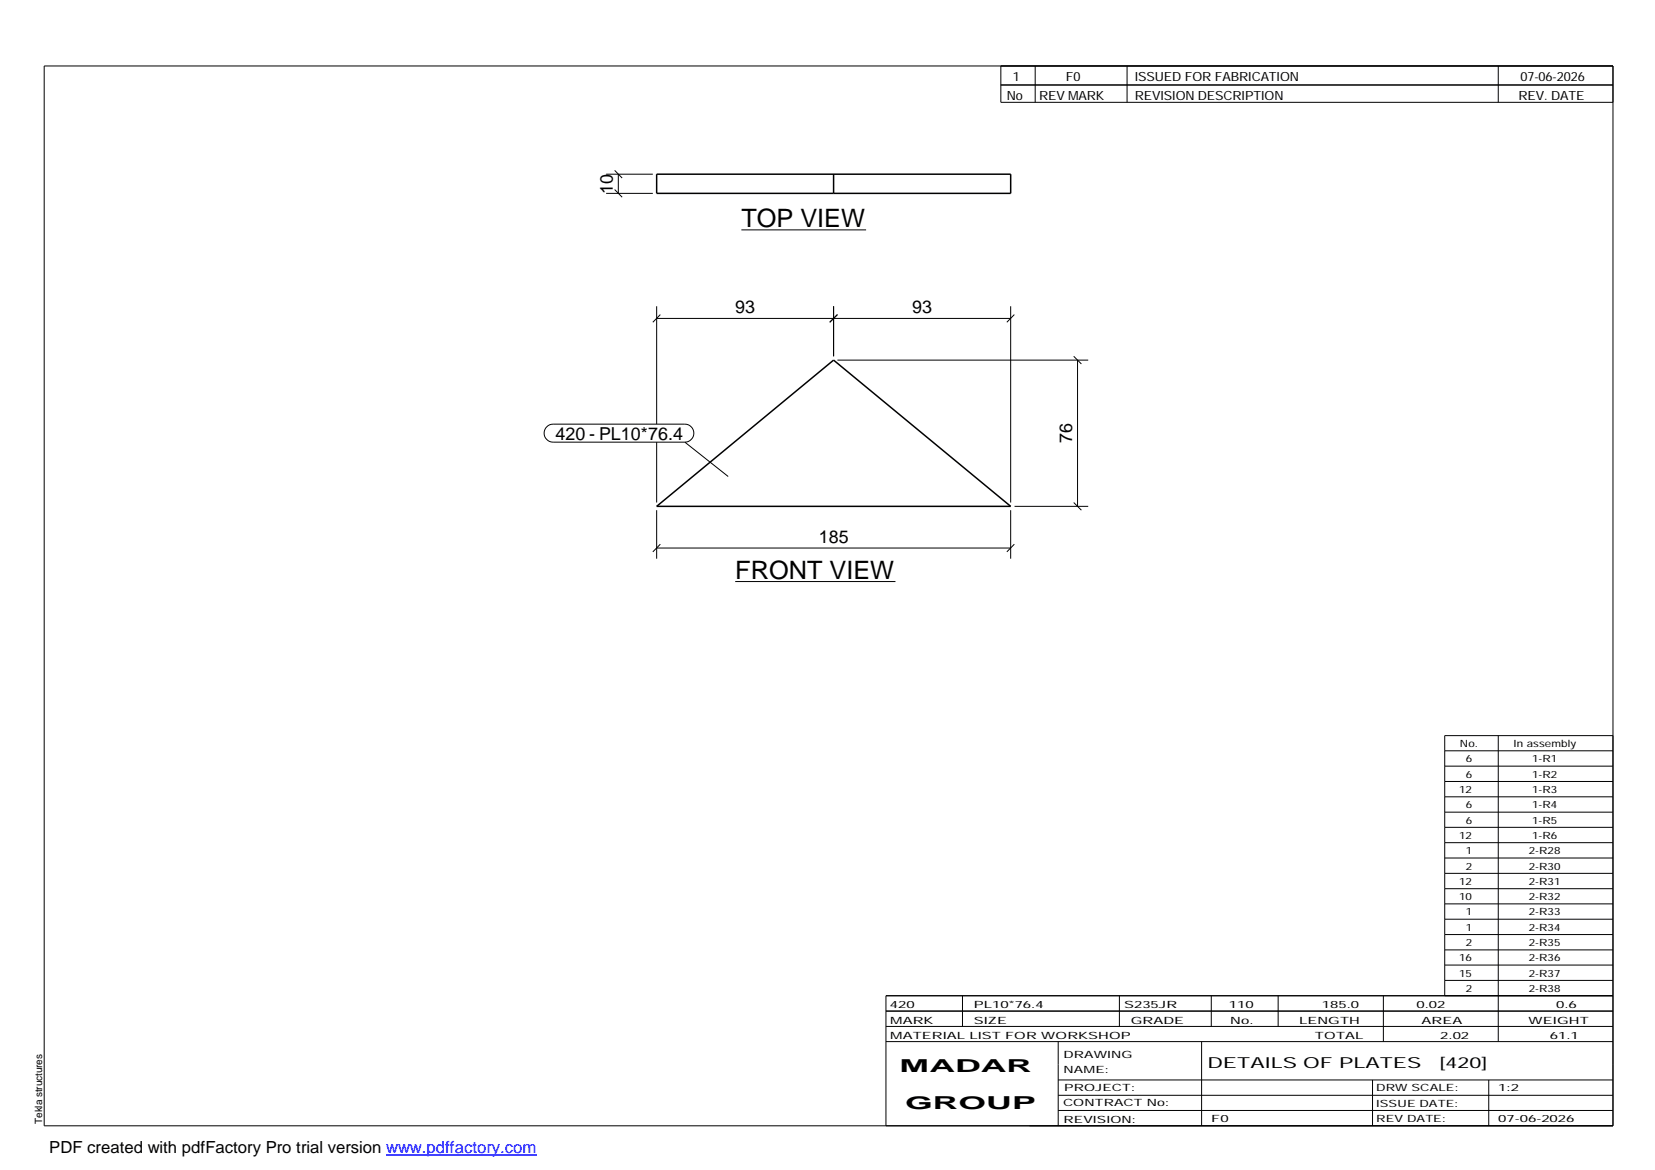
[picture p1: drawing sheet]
<svg xmlns="http://www.w3.org/2000/svg" width="420mm" height="297mm" viewBox="0 0 420 297" stroke-linecap="round" stroke-linejoin="round" font-family="sans-serif">
<path d="M166.7 44.2h89.9v4.9h-89.9zM211.6 44.2v4.9M166.7 128.6l44.9-37.2 45 37.2z" fill="none" stroke="#000" stroke-width=".38"/>
<g fill="none" stroke="#000" stroke-width=".25">
<path d="M11.2 16.7h398.3v269.1h-398.3zM254.1 16.7v9.3h155.4M262.8 16.7v9.3M286.1 16.7v9.3M380.4 16.7v9.3M254.1 21.6h155.4M153.9 49.1h11.8M153.9 44.2h11.8M156 48.1l1.9 2M156 43.3l1.9 1.9M157 44.2v4.9M188.2 58.4h31.7"/>
<path d="M166.7 77.8v29.9M167.6 79.9l-1.9 1.9M211.6 77.8v12.7M212.6 79.9l-1.9 1.9M256.6 77.8v49.8M257.5 79.9l-1.9 1.9M166.7 80.8h89.9M212.6 91.4h63.7M272.6 90.5l1.9 1.9M273.6 91.4v37.2M138.8 108.4l.7-.5 .9-.2h33.5a2.29 2.29 0 0 1 2.2 2.3 2.29 2.29 0 0 1-2.2 2.3h-33.5a2.27 2.27 0 0 1-2.1-1.5 2.27 2.27 0 0 1 .5-2.4zM166.7 112.3v15.3"/>
<path d="M173.9 112.3l11 8.7M166.7 139.1h89.9M166.7 129.5v12.3M167.6 138.2l-1.9 1.9M256.6 129.5v12.3M257.5 138.2l-1.9 1.9M257.6 128.6h18.7M272.6 127.6l1.9 1.9M186.6 147.6h40.7M366.8 190.6h42.7M366.8 194.5h42.7M366.8 198.4h42.7"/>
<path d="M380.4 186.8v77.6M409.5 186.8h-42.7v66M366.8 202.3h42.7M366.8 206.2h42.7M366.8 210h42.7M366.8 213.9h42.7M366.8 217.8h42.7M366.8 221.7h42.7M366.8 225.6h42.7M366.8 229.5h42.7M366.8 233.4h42.7M366.8 237.3h42.7"/>
<path d="M224.9 256.7h184.6M244.3 252.8v7.8M284.2 252.8v7.8M307.5 252.8v7.8M324.5 252.8v7.8M351.2 252.8v11.6M366.8 241.2h42.7M366.8 245h42.7M366.8 248.9h42.7M409.5 252.8h-184.6v33M224.9 264.4h184.6M224.9 260.6h184.6"/>
<path d="M268.6 264.4v21.4M268.6 274.2h140.9M268.6 278.1h140.9M305.1 264.4v21.4M348.4 274.2v11.6M378 274.2v11.6M268.6 281.9h140.9"/>
</g>
<path d="M98 293.3h38.2" fill="none" stroke="#00f" stroke-width=".3"/>
<g font-size="6.4">
<text x="188.2" y="57.6">TOP VIEW</text>
<text x="186.6" y="146.9">FRONT VIEW</text>
</g>
<g font-size="4.5">
<text x="155.6" y="49.2" transform="rotate(-90 155.6 49.2)">10</text>
<text x="186.6" y="79.4">93</text>
<text x="231.6" y="79.4">93</text>
<text x="141" y="111.7">420 - PL10*76.4</text>
<text x="272.2" y="112.5" transform="rotate(-90 272.2 112.5)">76</text>
<text x="207.9" y="137.7">185</text>
<text x="228.4" y="272.3">MADAR</text>
<text x="229.8" y="281.6">GROUP</text>
</g>
<text font-size="4.2" x="12.5" y="292.7">PDF created with pdfFactory Pro trial version www.pdffactory.com</text>
<g font-size="3.9">
<text x="306.5" y="271.3">DETAILS OF PLATES</text>
<text x="365.4" y="271.3">[420]</text>
</g>
<g font-size="3.2">
<text x="257.1" y="20.5">1</text>
<text x="270.6" y="20.5">F0</text>
<text x="288.1" y="20.5">ISSUED FOR FABRICATION</text>
<text x="386" y="20.5">07-06-2026</text>
<text x="255.6" y="25.5">No</text>
<text x="263.8" y="25.5">REV MARK</text>
<text x="288.1" y="25.5">REVISION DESCRIPTION</text>
<text x="385.5" y="25.5">REV. DATE</text>
</g>
<g font-size="2.5">
<text x="370.6" y="189.6">No.</text>
<text x="384.3" y="189.6">In assembly</text>
<text x="372.1" y="193.5">6</text>
<text x="372.1" y="197.4">6</text>
<text x="389" y="193.5">1-R1</text>
<text x="389" y="197.4">1-R2</text>
<text x="370.4" y="201.3">12</text>
<text x="389" y="201.3">1-R3</text>
<text x="372.1" y="205.2">6</text>
<text x="372.1" y="209.1">6</text>
<text x="389" y="205.2">1-R4</text>
<text x="389" y="209.1">1-R5</text>
<text x="370.4" y="213">12</text>
<text x="389" y="213">1-R6</text>
<text x="372.1" y="216.9">1</text>
<text x="372.1" y="220.8">2</text>
<text x="388.1" y="216.9">2-R28</text>
<text x="388.1" y="220.8">2-R30</text>
<text x="370.4" y="224.6">12</text>
<text x="388.1" y="224.6">2-R31</text>
<text x="370.4" y="228.5">10</text>
<text x="372.1" y="232.4">1</text>
<text x="388.1" y="228.5">2-R32</text>
<text x="388.1" y="232.4">2-R33</text>
<text x="372.1" y="236.3">1</text>
<text x="388.1" y="236.3">2-R34</text>
<text x="370.4" y="244.1">16</text>
<text x="372.1" y="240.2">2</text>
<text x="388.1" y="240.2">2-R35</text>
<text x="388.1" y="244.1">2-R36</text>
<text x="370.4" y="247.9">15</text>
<text x="372.1" y="251.8">2</text>
<text x="388.1" y="247.9">2-R37</text>
<text x="388.1" y="251.8">2-R38</text>
<text x="225.9" y="255.9">420</text>
<text x="247.3" y="255.9">PL10*76.4</text>
<text x="285.4" y="255.9">S235JR</text>
<text x="312" y="255.9">110</text>
<text x="335.6" y="255.9">185.0</text>
<text x="359.6" y="255.9">0.02</text>
<text x="395.1" y="255.9">0.6</text>
<text x="226" y="263.7">MATERIAL LIST FOR WORKSHOP</text>
<text x="226" y="259.9">MARK</text>
<text x="247.2" y="259.9">SIZE</text>
<text x="287.1" y="259.9">GRADE</text>
<text x="312.3" y="259.9">No.</text>
<text x="329.8" y="259.9">LENGTH</text>
<text x="333.8" y="263.7">TOTAL</text>
<text x="360.9" y="259.9">AREA</text>
<text x="365.6" y="263.7">2.02</text>
<text x="388.1" y="259.9">WEIGHT</text>
<text x="393.4" y="263.7">61.1</text>
<text x="270" y="268.5">DRAWING</text>
<text x="270" y="272.5">NAME:</text>
<text x="269.9" y="280.9">CONTRACT No:</text>
<text x="270.2" y="277">PROJECT:</text>
<text x="349.4" y="277.1">DRW SCALE:</text>
<text x="349.4" y="281">ISSUE DATE:</text>
<text x="380.4" y="277.1">1:2</text>
<text x="10.7" y="285.4" transform="rotate(-90 10.7 285.4)">Tekla structures</text>
<text x="270" y="285">REVISION:</text>
<text x="307.5" y="284.8">F0</text>
<text x="349.4" y="284.8">REV DATE:</text>
<text x="380.4" y="284.8">07-06-2026</text>
</g>
</svg>
